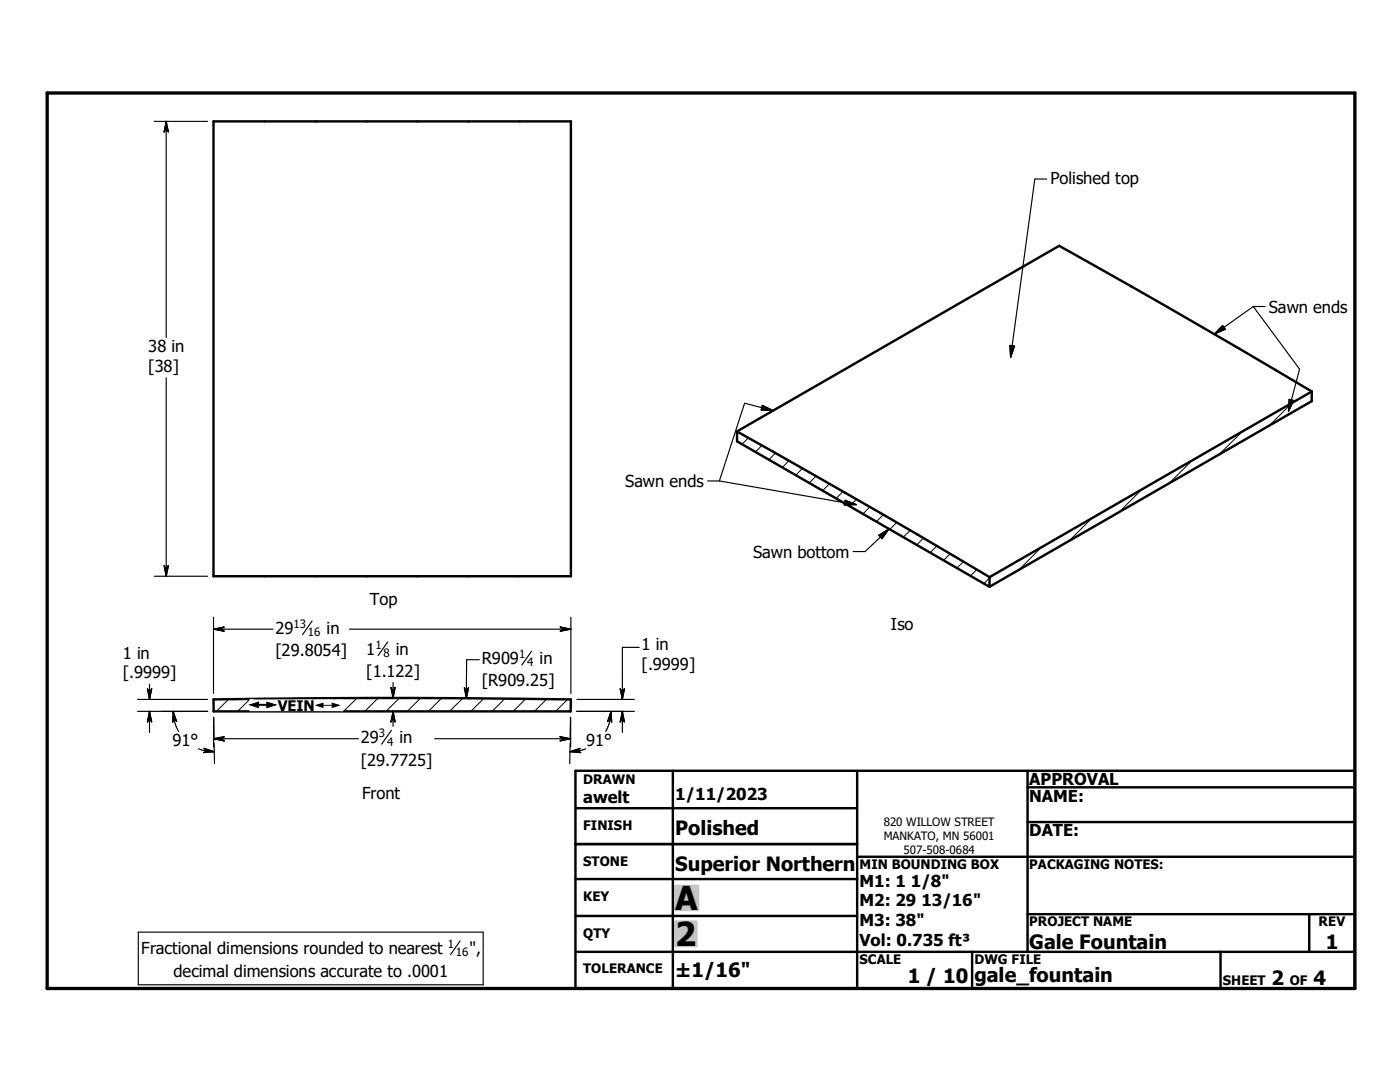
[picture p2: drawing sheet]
<svg xmlns="http://www.w3.org/2000/svg" width="279mm" height="216mm" viewBox="0 0 279 216" stroke-linecap="round" stroke-linejoin="round" font-family="sans-serif">
<g fill="none" stroke="#000" stroke-width=".48">
<path d="M42.6 24.2h71.3v90.8h-71.3zM261.8 78.1l-7.2-4.2a1940.3 1940.3 0 0 0-43.2-24.8l-64.3 37M261.8 78.1l-64.3 37.1M261.8 78.1v1.9l-64.3 37.1M147.1 86.1v2l50.4 29M147.1 86.1l28.8 16.4 21.6 12.7M197.5 115.2v1.9M42.6 139.6l30.6-.3 40.7 .3v2.3h-71.3zM114.8 153.8h155.6v43.4h-155.6zM134.3 153.8v43.4M171.1 153.8v43.4M205.1 157.1h65.3"/>
<path d="M205.1 153.8v36.1M114.8 175.4h56.3M114.8 161.3h56.3M114.8 168.4h56.3M171.1 171h99.3M205.1 164h65.3M114.8 182.8h56.3M114.8 189.9h155.6M194 189.9v7.3M205.1 182.4h65.3M243.6 189.9v7.3M261.3 182.4v7.5"/>
</g>
<g fill="none" stroke="#000" stroke-width=".2">
<path d="M149.3 87.4l-1.2 1.2M152.1 88.9l-1.3 1.3M154.8 90.4l-1.4 1.3M157.5 91.9l-1.4 1.4M160.2 93.5l-1.4 1.3M162.8 95l-1.3 1.4M165.5 96.5l-1.3 1.4M168.2 98.1l-1.3 1.3M170.9 99.6l-1.4 1.4M227.9 97.7l-4.6 4.5M237.9 91.9l-4.6 4.5M247.9 86.1l-4.6 4.6"/>
<path d="M257.9 80.4l-4.5 4.5M173.6 101.1l-1.4 1.4M176.3 102.7l-1.4 1.4M178.9 104.3l-1.3 1.3M181.6 105.8l-1.3 1.4M184.3 107.4l-1.4 1.3M187 108.9l-1.4 1.4M189.6 110.5l-1.3 1.3M192.3 112.1l-1.3 1.3M195 113.6l-1.3 1.3M197.9 115l-1.6 1.5M207.8 109.2l-4.5 4.5"/>
<path d="M217.9 103.4l-4.6 4.6M45.6 139.5l-2.4 2.4M49.9 139.5l-2.5 2.4M54.2 139.4l-2.5 2.5M58.5 139.4l-2.6 2.5M62.7 139.4l-2.6 2.5M67 139.3l-2.6 2.6M71.2 139.3l-2.6 2.6M75.4 139.3l-2.6 2.6M79.7 139.3l-2.7 2.6M83.9 139.3l-2.6 2.6M88.1 139.3l-2.6 2.6"/>
<path d="M92.4 139.3l-2.7 2.6M96.5 139.4l-2.5 2.5M100.7 139.4l-2.5 2.5M104.9 139.5l-2.5 2.4M109.1 139.5l-2.4 2.4M113.3 139.6l-2.4 2.3"/>
</g>
<path d="M9.4 18.6h261v178.6h-261z" fill="none" stroke="#000" stroke-width=".66"/>
<g fill="#c0c0c0" stroke="#c0c0c0" stroke-width=".48">
<path d="M134.8 183.9h4.2v4.9z"/>
<path d="M134.8 183.9l4.2 4.9h-4.2z"/>
<path d="M134.8 176.8h4.5v4.8z"/>
<path d="M134.8 176.8l4.5 4.8h-4.5z"/>
</g>
<g fill="none" stroke="#000" stroke-width=".23">
<path d="M30.8 24.2h10.6M33.2 25.6h.1M33.2 24.2v43.2M33.2 24.2l.4 2.1-.4-.7M33.2 24.2l-.4 2.1 .4-.7M208.9 35.7h-2.4l-4.8 35.6M33.2 75.4v39.6M201.5 68.9l1 .2-.8 2.2zM244 64.9l.5 .8-2.2 1zM250.1 61.2l-7.8 5.5M250.1 61.2l9.3 12.5-2.3 8.4M250.1 61.2h2.4"/>
<path d="M257.3 79.7l.9 .2-1.1 2.2zM141.2 96h2.4M143.6 96l27.3 4.7M152.1 80.9l2.2 1-2.4-.1zM154.3 81.9l-5.7-1.4-5 15.5M168.7 99.8l2.2 .9-2.4 .1zM30.8 115h10.6M33.2 113.6h.1M33.2 113.6l-.4-.7 .4 2.1M33.2 113.6l.4-.7-.4 2.1M175.4 106.8l2-1.3-1.4 2zM177.4 105.5l-4.8 4.6h-2.3"/>
<path d="M27.4 139.6h14M29.8 138.2h.1M29.8 136.5v3.1M29.8 138.2l-.4-.7 .4 2.1M29.8 138.2l.5-.7-.5 2.1M42.6 123.2v15.2M42.6 125.5h11.9M42.6 125.5l2.1-.4-.7 .4M42.6 125.5l2.1 .4-.7-.4M44 125.5h.1M62.3 123.9l-1.9 2.7M69.7 125.5h44.2"/>
<path d="M77.4 128.1l-1.9 2.7M78.4 137.9h.1M78.4 136.2v3.1M78.4 137.9l-.4-.7 .4 2.1M78.4 137.9l.5-.7-.5 2.1M93.1 138h.1M93.1 138l-.4-.8 .4 2.1M93.1 138l.4-.8-.4 2.1M95.7 131.6h-2.6v7.7M106.1 130l-2 2.7M112.6 125.5h.1M112.6 125.5l-.8 .4 2.1-.4"/>
<path d="M112.6 125.5l-.8-.4 2.1 .4M113.9 123.2v15.2M115.1 139.6h11.5M124.2 138.2h.1M124.2 138.2l-.4-.7 .4 2.1M124.2 138.2l.4-.7-.4 2.1M127.6 129.2h-3.4v10.4M27.4 141.9h14M29.8 143.3h.1M29.8 141.9v4.3M29.8 141.9l.5 2.2-.5-.8M29.8 141.9l-.4 2.2 .4-.8"/>
<path d="M34.6 141.9a7.9 7.9 0 0 0 .8 3.6l.2 .5M34.6 141.9l.7 2.1-.6-.7M34.6 141.9l-.2 2.2 .3-.8M34.7 143.3h.1M39.6 149.4l1.1 .4 2.1 .2M41.4 149.8h.1M41.4 149.8l-.8 .4 2.2-.2M41.4 149.8l-.7-.5 2.1 .7M42.6 147.4h28.9M42.6 147.4l2.1-.4-.7 .4M42.6 147.4l2.1 .4-.7-.4M42.6 143.1v6"/>
<path d="M42.7 143.1v4.6M42.7 148.3l.1 4.1M44 147.4h.1M78.1 145.8l-1.9 2.7M78.4 143.3h.1M78.4 141.9v3M78.4 141.9l.5 2.2-.5-.8M78.4 141.9l-.4 2.2 .4-.8M86.8 147.4h27.1M112.5 147.4h.1M112.5 147.4l-.7 .4 2.1-.4M112.5 147.4l-.7-.4 2.1 .4"/>
<path d="M113.8 148.3l-.1 4.1M113.9 143.1l-.1 4.5M113.9 143.1v6M115.1 141.9h11.5M115.1 149.8h.1M115.1 149.8l.7-.5-2 .7M115.1 149.8l.8 .4-2.1-.2M116.9 149.4l-1.1 .4-2 .2M121.8 143.3h.1M121.9 141.9a7.9 7.9 0 0 1-.8 3.6l-.2 .5M121.9 141.9l.2 2.2-.3-.8M121.9 141.9l-.6 2.1 .5-.7"/>
<path d="M124.2 143.3h.1M124.2 141.9v4.3M124.2 141.9l.4 2.2-.4-.8M124.2 141.9l-.4 2.2 .4-.8M27.6 186h68.8v10.5h-68.8zM91.8 187.7l-1.9 2.8"/>
</g>
<g fill="#000" stroke="#000" stroke-width=".23">
<path d="M33.2 24.2l.4 2.1-.4-.7zM33.2 24.2v1.4l-.4 .7zM33.2 25.6l-.4 .7zM201.5 68.9l1 .2-.8 2.2zM244 64.9l.5 .8-2.2 1zM257.3 79.7l.9 .2-1.1 2.2zM152.1 80.9l2.2 1-2.4-.1zM32.8 112.9l.4 .7v1.4zM33.6 112.9l-.4 2.1v-1.4zM33.6 112.9l-.4 .7zM168.7 99.8l2.2 .9-2.4 .1zM175.4 106.8l2-1.3-1.4 2z"/>
<path d="M29.4 137.5l.4 .7v1.4zM30.3 137.5l-.5 2.1v-1.4zM30.3 137.5l-.5 .7zM42.6 125.5l2.1-.4-.7 .4zM42.6 125.5h1.4l.7 .4zM44 125.5l.7 .4zM78 137.2l.4 .7v1.4zM78.9 137.2l-.5 2.1v-1.4zM78.9 137.2l-.5 .7zM92.7 137.2l.4 .8v1.3zM93.5 137.2l-.4 2.1v-1.3zM93.5 137.2l-.4 .8z"/>
<path d="M111.8 125.9l.8-.4h1.3zM111.8 125.1l2.1 .4h-1.3zM111.8 125.1l.8 .4zM123.8 137.5l.4 .7v1.4zM124.6 137.5l-.4 2.1v-1.4zM124.6 137.5l-.4 .7zM29.8 141.9l.5 2.2-.5-.8zM29.8 141.9v1.4l-.4 .8zM29.8 143.3l-.4 .8zM34.6 141.9l.7 2.1-.6-.7zM34.6 141.9l.1 1.4-.3 .8zM34.7 143.3l-.3 .8z"/>
<path d="M40.6 150.2l.8-.4 1.4 .2zM40.7 149.3l2.1 .7-1.4-.2zM40.7 149.3l.7 .5zM42.6 147.4l2.1-.4-.7 .4zM42.6 147.4h1.4l.7 .4zM44 147.4l.7 .4zM78.4 141.9l.5 2.2-.5-.8zM78.4 141.9v1.4l-.4 .8zM78.4 143.3l-.4 .8zM111.8 147.8l.7-.4h1.4zM111.8 147l2.1 .4h-1.4zM111.8 147l.7 .4z"/>
<path d="M113.8 150l2-.7-.7 .5zM113.8 150l1.3-.2 .8 .4zM115.1 149.8l.8 .4zM121.9 141.9l.2 2.2-.3-.8zM121.9 141.9l-.1 1.4-.5 .7zM121.8 143.3l-.5 .7zM124.2 141.9l.4 2.2-.4-.8zM124.2 141.9v1.4l-.4 .8zM124.2 143.3l-.4 .8z"/>
</g>
<g fill="#fff" stroke="#fff" stroke-width=".23">
<path d="M49.9 139.7h18.5v2.1z"/>
<path d="M49.9 139.7l18.5 2.1h-18.5z"/>
</g>
<g font-size="6.6">
<text x="134.7" y="181.6">A</text>
<text x="134.7" y="188.8">2</text>
</g>
<g font-size="3.9">
<text x="134.7" y="166.7">Polished</text>
<text x="134.7" y="173.8">Superior Northern</text>
<text x="205.4" y="189.4">Gale Fountain</text>
<text x="264.6" y="189.3">1</text>
<text x="134.7" y="194.9">±1/16&quot;</text>
<text x="181.1" y="196.1">1 / 10</text>
<text x="194.5" y="195.9">gale_fountain</text>
<text x="253.8" y="196.6">2</text>
<text x="262.1" y="196.6">4</text>
</g>
<g font-size="3.3">
<text x="209.6" y="36.7">Polished top</text>
<text x="253.2" y="62.4">Sawn ends</text>
<text x="29.6" y="70.3">38 in</text>
<text x="29.6" y="74.3">[38]</text>
<text x="124.8" y="97.2">Sawn ends</text>
<text x="150.3" y="111.3">Sawn bottom</text>
<text x="73.8" y="120.8">Top</text>
<text x="177.8" y="125.6">Iso</text>
<text x="24.5" y="131.4">1 in</text>
<text x="55" y="126.4">29</text>
<text x="55" y="130.9">[29.8054]</text>
<text x="65.2" y="126.4">in</text>
<text x="73.1" y="130.6">1</text>
<text x="79" y="130.6">in</text>
<text x="128.1" y="129.8">1 in</text>
<text x="24.5" y="135.4">[.9999]</text>
<text x="73.1" y="135.1">[1.122]</text>
<text x="96.1" y="132.5">R909</text>
<text x="96.1" y="136.9">[R909.25]</text>
<text x="107.7" y="132.5">in</text>
<text x="128.1" y="133.8">[.9999]</text>
<text x="34.4" y="148.9">91°</text>
<text x="72" y="148.3">29</text>
<text x="79.7" y="148.3">in</text>
<text x="117" y="148.9">91°</text>
<text x="72" y="152.8">[29.7725]</text>
<text x="72.3" y="159.3">Front</text>
<text x="116.4" y="160.2">awelt</text>
<text x="134.7" y="159.7">1/11/2023</text>
<text x="205.4" y="156.7">APPROVAL</text>
<text x="205.4" y="159.9">NAME:</text>
<text x="205.4" y="166.9">DATE:</text>
<text x="171.5" y="176.9">M1: 1 1/8&quot;</text>
<text x="171.5" y="180.8">M2: 29 13/16&quot;</text>
<text x="171.5" y="184.8">M3: 38&quot;</text>
<text x="28.2" y="190.3">Fractional dimensions rounded to nearest</text>
<text x="93.7" y="190.3">&quot;,</text>
<text x="171.5" y="188.7">Vol: 0.735 ft³</text>
<text x="34.6" y="195">decimal dimensions accurate to .0001</text>
</g>
<text font-size="2.9" x="55.4" y="141.8">VEIN</text>
<g font-size="2.6">
<text x="116.4" y="156.4">DRAWN</text>
<text x="116.4" y="165.6">FINISH</text>
<text x="116.4" y="172.8">STONE</text>
<text x="171.5" y="173.4">MIN BOUNDING BOX</text>
<text x="205.4" y="173.4">PACKAGING NOTES:</text>
<text x="116.4" y="179.9">KEY</text>
<text x="205.4" y="184.8">PROJECT NAME</text>
<text x="263.1" y="184.8">REV</text>
<text x="116.4" y="187.1">QTY</text>
<text x="116.4" y="194.2">TOLERANCE</text>
<text x="171.5" y="192.4">SCALE</text>
<text x="194.5" y="192.4">DWG FILE</text>
<text x="244.1" y="196.6">SHEET</text>
<text x="257.4" y="196.6">OF</text>
</g>
<g font-size="2.3">
<text x="58.5" y="125.2">13</text>
<text x="61.5" y="127">16</text>
<text x="74.9" y="129.4">1</text>
<text x="76.5" y="131.1">8</text>
<text x="103.6" y="131.3">1</text>
<text x="105.2" y="133">4</text>
<text x="49.9" y="141.8">#</text>
<text x="62.9" y="141.8">#</text>
<text x="75.6" y="147.1">3</text>
<text x="77.3" y="148.8">4</text>
<text x="176.4" y="164.8">820 WILLOW STREET</text>
<text x="176.4" y="167.6">MANKATO, MN 56001</text>
<text x="180.3" y="170.3">507-508-0684</text>
<text x="89.4" y="189.1">1</text>
<text x="91" y="190.8">16</text>
</g>
</svg>
